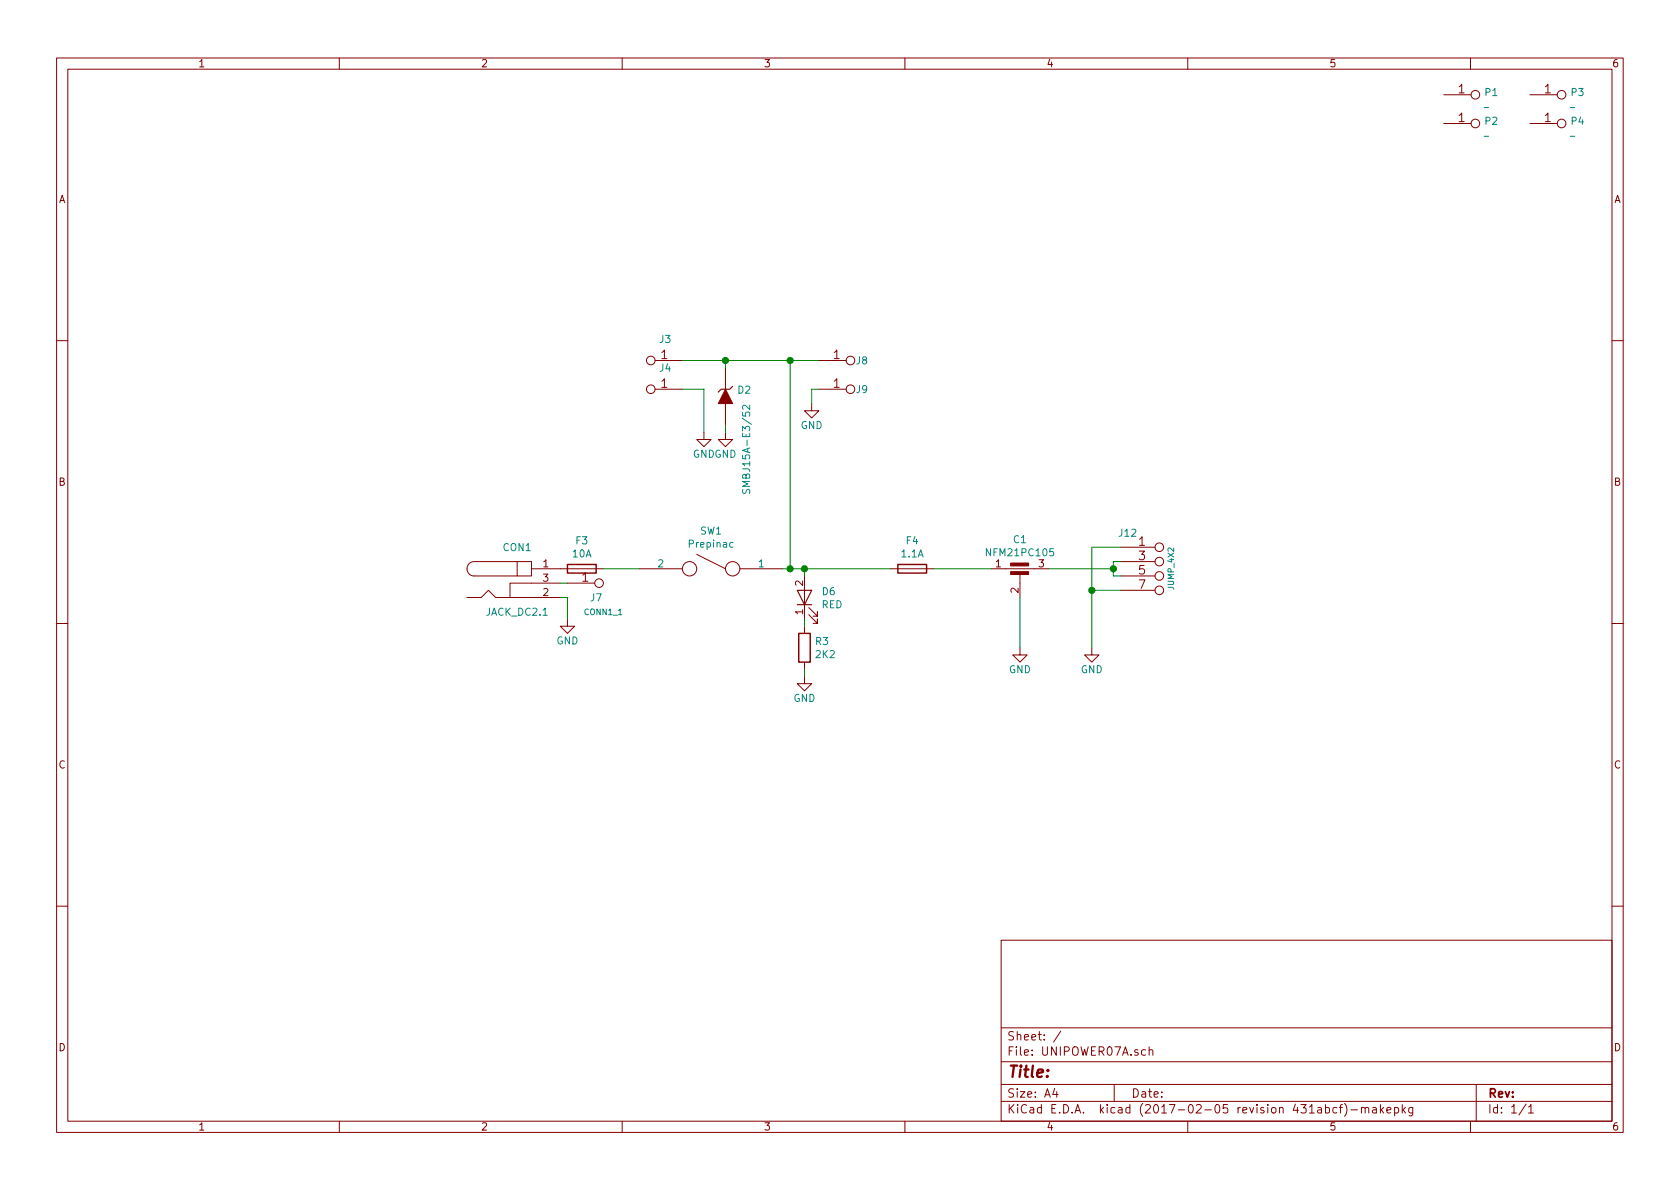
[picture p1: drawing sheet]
EESchema Schematic File Version 2
LIBS:MLAB_SW
LIBS:power
LIBS:device
LIBS:transistors
LIBS:conn
LIBS:linear
LIBS:regul
LIBS:74xx
LIBS:cmos4000
LIBS:adc-dac
LIBS:memory
LIBS:xilinx
LIBS:microcontrollers
LIBS:dsp
LIBS:microchip
LIBS:analog_switches
LIBS:motorola
LIBS:texas
LIBS:intel
LIBS:audio
LIBS:interface
LIBS:digital-audio
LIBS:philips
LIBS:display
LIBS:cypress
LIBS:siliconi
LIBS:opto
LIBS:atmel
LIBS:contrib
LIBS:valves
LIBS:mechanical
LIBS:MLAB_BATERY
LIBS:MLAB_CONNECTORS
LIBS:MLAB_D
LIBS:MLAB_IO
LIBS:MLAB_Jumpers
LIBS:MLAB_T
LIBS:MLAB_U
LIBS:UNIPOWER07A-cache
EELAYER 26 0
EELAYER END
$Descr A4 11693 8268
encoding utf-8
Sheet 1 1
Title ""
Date ""
Rev ""
Comp ""
Comment1 ""
Comment2 ""
Comment3 ""
Comment4 ""
$EndDescr
$Comp
L JACK_DC2.1 CON1
U 1 1
P 3600 4050
F 0 "CON1" H 3600 4300 50  0000 C CNN
F 1 "JACK_DC2.1" H 3600 3850 50  0000 C CNN
F 2 "Mlab_CON:DC2,1MM" H 3600 4050 50  0001 C CNN
F 3 "" H 3600 4050 50  0000 C CNN
	1    3600 4050
	1    0    0    -1  
$EndComp
$Comp
L GND #PWR01
U 1 1
P 3950 4300
F 0 "#PWR01" H 3950 4050 50  0001 C CNN
F 1 "GND" H 3950 4150 50  0000 C CNN
F 2 "" H 3950 4300 50  0000 C CNN
F 3 "" H 3950 4300 50  0000 C CNN
	1    3950 4300
	1    0    0    -1  
$EndComp
Wire Wire Line
	3900 4150 3950 4150
Wire Wire Line
	3900 4050 3950 4050
$Comp
L CONN1_1 J7
U 1 1
P 4250 4100
F 0 "J7" H 4150 4050 50  0000 C CNN
F 1 "CONN1_1" H 4200 3950 40  0000 C CNN
F 2 "Mlab_Pin_Headers:Straight_1x01" H 4300 4050 60  0001 C CNN
F 3 "" H 4300 4050 60  0000 C CNN
	1    4250 4100
	1    0    0    -1  
$EndComp
Wire Wire Line
	3950 4150 3950 4300
$Comp
L _ P1
U 1 1
P 10350 700
F 0 "P1" H 10329 768 50  0000 L CNN
F 1 "_" H 10329 684 40  0000 L CNN
F 2 "Mlab_Mechanical:MountingHole_3mm" H 10600 550 60  0001 C CNN
F 3 "" H 10600 550 60  0000 C CNN
	1    10350 700 
	1    0    0    -1  
$EndComp
$Comp
L _ P3
U 1 1
P 10950 700
F 0 "P3" H 10929 768 50  0000 L CNN
F 1 "_" H 10929 684 40  0000 L CNN
F 2 "Mlab_Mechanical:MountingHole_3mm" H 11200 550 60  0001 C CNN
F 3 "" H 11200 550 60  0000 C CNN
	1    10950 700 
	1    0    0    -1  
$EndComp
$Comp
L _ P2
U 1 1
P 10350 900
F 0 "P2" H 10329 968 50  0000 L CNN
F 1 "_" H 10329 884 40  0000 L CNN
F 2 "Mlab_Mechanical:MountingHole_3mm" H 10600 750 60  0001 C CNN
F 3 "" H 10600 750 60  0000 C CNN
	1    10350 900 
	1    0    0    -1  
$EndComp
$Comp
L _ P4
U 1 1
P 10950 900
F 0 "P4" H 10929 968 50  0000 L CNN
F 1 "_" H 10929 884 40  0000 L CNN
F 2 "Mlab_Mechanical:MountingHole_3mm" H 11200 750 60  0001 C CNN
F 3 "" H 11200 750 60  0000 C CNN
	1    10950 900 
	1    0    0    -1  
$EndComp
$Comp
L JUMP_4X2 J12
U 1 1
P 8200 3950
F 0 "J12" H 7850 4200 50  0000 C CNN
F 1 "JUMP_4X2" V 8150 3950 40  0000 C CNN
F 2 "Mlab_Pin_Headers:Straight_2x04" H 8200 3950 60  0001 C CNN
F 3 "" H 8200 3950 60  0000 C CNN
	1    8200 3950
	1    0    0    -1  
$EndComp
$Comp
L Fuse F3
U 1 1
P 4050 3950
F 0 "F3" V 3853 3950 50  0000 C CNN
F 1 "10A" V 3944 3950 50  0000 C CNN
F 2 "Mlab_F:2xFaston" V 1230 2350 50  0001 C CNN
F 3 "" H 1300 2350 50  0001 C CNN
	1    4050 3950
	0    1    1    0   
$EndComp
$Comp
L Prepinac SW1
U 1 1
P 4950 3950
F 0 "SW1" H 4950 4215 50  0000 C CNN
F 1 "Prepinac" H 4950 4124 50  0000 C CNN
F 2 "Mlab_F:2xFaston" H 2250 2850 50  0001 C CNN
F 3 "" H 2250 2850 50  0000 C CNN
	1    4950 3950
	-1   0    0    -1  
$EndComp
Wire Wire Line
	4200 3950 4450 3950
$Comp
L CONN1_1 J3
U 1 1
P 4450 2450
F 0 "J3" H 4269 2356 50  0000 C CNN
F 1 "CONN1_1" H 4550 2400 40  0001 C CNN
F 2 "Mlab_CON:WAGO256" H 4500 2400 60  0001 C CNN
F 3 "" H 4500 2400 60  0000 C CNN
	1    4450 2450
	-1   0    0    1   
$EndComp
$Comp
L CONN1_1 J4
U 1 1
P 4450 2650
F 0 "J4" H 4269 2556 50  0000 C CNN
F 1 "CONN1_1" H 4550 2600 40  0001 C CNN
F 2 "Mlab_CON:WAGO256" H 4500 2600 60  0001 C CNN
F 3 "" H 4500 2600 60  0000 C CNN
	1    4450 2650
	-1   0    0    1   
$EndComp
Wire Wire Line
	4750 2700 4900 2700
Wire Wire Line
	4900 2700 4900 3000
$Comp
L D_ZENER D2
U 1 1
P 5050 2750
F 0 "D2" V 5004 2829 50  0000 L CNN
F 1 "SMBJ15A-E3/52" H 5100 2900 50  0000 L CNN
F 2 "Mlab_D:SMB_Standard" H 5050 2750 60  0001 C CNN
F 3 "" H 5050 2750 60  0000 C CNN
	1    5050 2750
	0    1    1    0   
$EndComp
Wire Wire Line
	5050 2550 5050 2500
Connection ~ 5050 2500
$Comp
L GND #PWR02
U 1 1
P 5050 3000
F 0 "#PWR02" H 5050 2750 50  0001 C CNN
F 1 "GND" H 5050 2850 50  0000 C CNN
F 2 "" H 5050 3000 50  0000 C CNN
F 3 "" H 5050 3000 50  0000 C CNN
	1    5050 3000
	1    0    0    -1  
$EndComp
Wire Wire Line
	5050 3000 5050 2950
$Comp
L GND #PWR03
U 1 1
P 4900 3000
F 0 "#PWR03" H 4900 2750 50  0001 C CNN
F 1 "GND" H 4900 2850 50  0000 C CNN
F 2 "" H 4900 3000 50  0000 C CNN
F 3 "" H 4900 3000 50  0000 C CNN
	1    4900 3000
	1    0    0    -1  
$EndComp
$Comp
L EMI_Filter_C C1
U 1 1
P 7100 4050
F 0 "C1" H 7100 4355 50  0000 C CNN
F 1 "NFM21PC105" H 7100 4264 50  0000 C CNN
F 2 "Mlab_L:FIR1" V 2550 1250 50  0001 C CNN
F 3 "" V 2550 1250 50  0001 C CNN
	1    7100 4050
	1    0    0    -1  
$EndComp
$Comp
L GND #PWR04
U 1 1
P 7100 4500
F 0 "#PWR04" H 7100 4250 50  0001 C CNN
F 1 "GND" H 7100 4350 50  0000 C CNN
F 2 "" H 7100 4500 50  0000 C CNN
F 3 "" H 7100 4500 50  0000 C CNN
	1    7100 4500
	1    0    0    -1  
$EndComp
Wire Wire Line
	7100 4150 7100 4500
Wire Wire Line
	7800 3900 7750 3900
Wire Wire Line
	7750 4000 7800 4000
Wire Wire Line
	7300 3950 7750 3950
Connection ~ 7750 3950
$Comp
L GND #PWR05
U 1 1
P 7600 4500
F 0 "#PWR05" H 7600 4250 50  0001 C CNN
F 1 "GND" H 7600 4350 50  0000 C CNN
F 2 "" H 7600 4500 50  0000 C CNN
F 3 "" H 7600 4500 50  0000 C CNN
	1    7600 4500
	1    0    0    -1  
$EndComp
Wire Wire Line
	7800 3800 7600 3800
Wire Wire Line
	7800 4100 7600 4100
$Comp
L LED D6
U 1 1
P 5600 4150
F 0 "D6" V 5638 4033 50  0000 R CNN
F 1 "RED" V 5547 4033 50  0000 R CNN
F 2 "Mlab_D:LED_1206" H 550 1900 50  0001 C CNN
F 3 "" H 550 1900 50  0001 C CNN
	1    5600 4150
	0    -1   -1   0   
$EndComp
$Comp
L R R3
U 1 1
P 5600 4500
F 0 "R3" H 5670 4546 50  0000 L CNN
F 1 "2K2" H 5670 4455 50  0000 L CNN
F 2 "Mlab_R:SMD-0805" V -370 1650 50  0001 C CNN
F 3 "" H -300 1650 50  0001 C CNN
	1    5600 4500
	1    0    0    -1  
$EndComp
$Comp
L Fuse F4
U 1 1
P 6350 3950
F 0 "F4" V 6153 3950 50  0000 C CNN
F 1 "1.1A" V 6244 3950 50  0000 C CNN
F 2 "Mlab_F:1812" V 3530 2350 50  0001 C CNN
F 3 "" H 3600 2350 50  0001 C CNN
	1    6350 3950
	0    1    1    0   
$EndComp
Wire Wire Line
	6500 3950 6900 3950
Wire Wire Line
	5450 3950 6200 3950
$Comp
L CONN1_1 J8
U 1 1
P 6000 2550
F 0 "J8" H 6000 2600 50  0000 C CNN
F 1 "CONN1_1" H 6100 2500 40  0001 C CNN
F 2 "Mlab_CON:WAGO256" H 6050 2500 60  0001 C CNN
F 3 "" H 6050 2500 60  0000 C CNN
	1    6000 2550
	1    0    0    -1  
$EndComp
$Comp
L CONN1_1 J9
U 1 1
P 6000 2750
F 0 "J9" H 6000 2800 50  0000 C CNN
F 1 "CONN1_1" H 6100 2700 40  0001 C CNN
F 2 "Mlab_CON:WAGO256" H 6050 2700 60  0001 C CNN
F 3 "" H 6050 2700 60  0000 C CNN
	1    6000 2750
	1    0    0    -1  
$EndComp
$Comp
L GND #PWR06
U 1 1
P 5650 2800
F 0 "#PWR06" H 5650 2550 50  0001 C CNN
F 1 "GND" H 5650 2650 50  0000 C CNN
F 2 "" H 5650 2800 50  0000 C CNN
F 3 "" H 5650 2800 50  0000 C CNN
	1    5650 2800
	1    0    0    -1  
$EndComp
Wire Wire Line
	5700 2700 5650 2700
Wire Wire Line
	5650 2700 5650 2800
Wire Wire Line
	4750 2500 5700 2500
$Comp
L GND #PWR07
U 1 1
P 5600 4700
F 0 "#PWR07" H 5600 4450 50  0001 C CNN
F 1 "GND" H 5600 4550 50  0000 C CNN
F 2 "" H 5600 4700 50  0000 C CNN
F 3 "" H 5600 4700 50  0000 C CNN
	1    5600 4700
	1    0    0    -1  
$EndComp
Wire Wire Line
	5600 4700 5600 4650
Wire Wire Line
	5600 4350 5600 4300
Wire Wire Line
	5600 4000 5600 3950
Connection ~ 5600 3950
Connection ~ 5500 3950
Wire Wire Line
	5500 2500 5500 3950
Wire Wire Line
	7600 3800 7600 4500
Connection ~ 7600 4100
Wire Wire Line
	7750 3900 7750 4000
Connection ~ 5500 2500
$EndSCHEMATC
